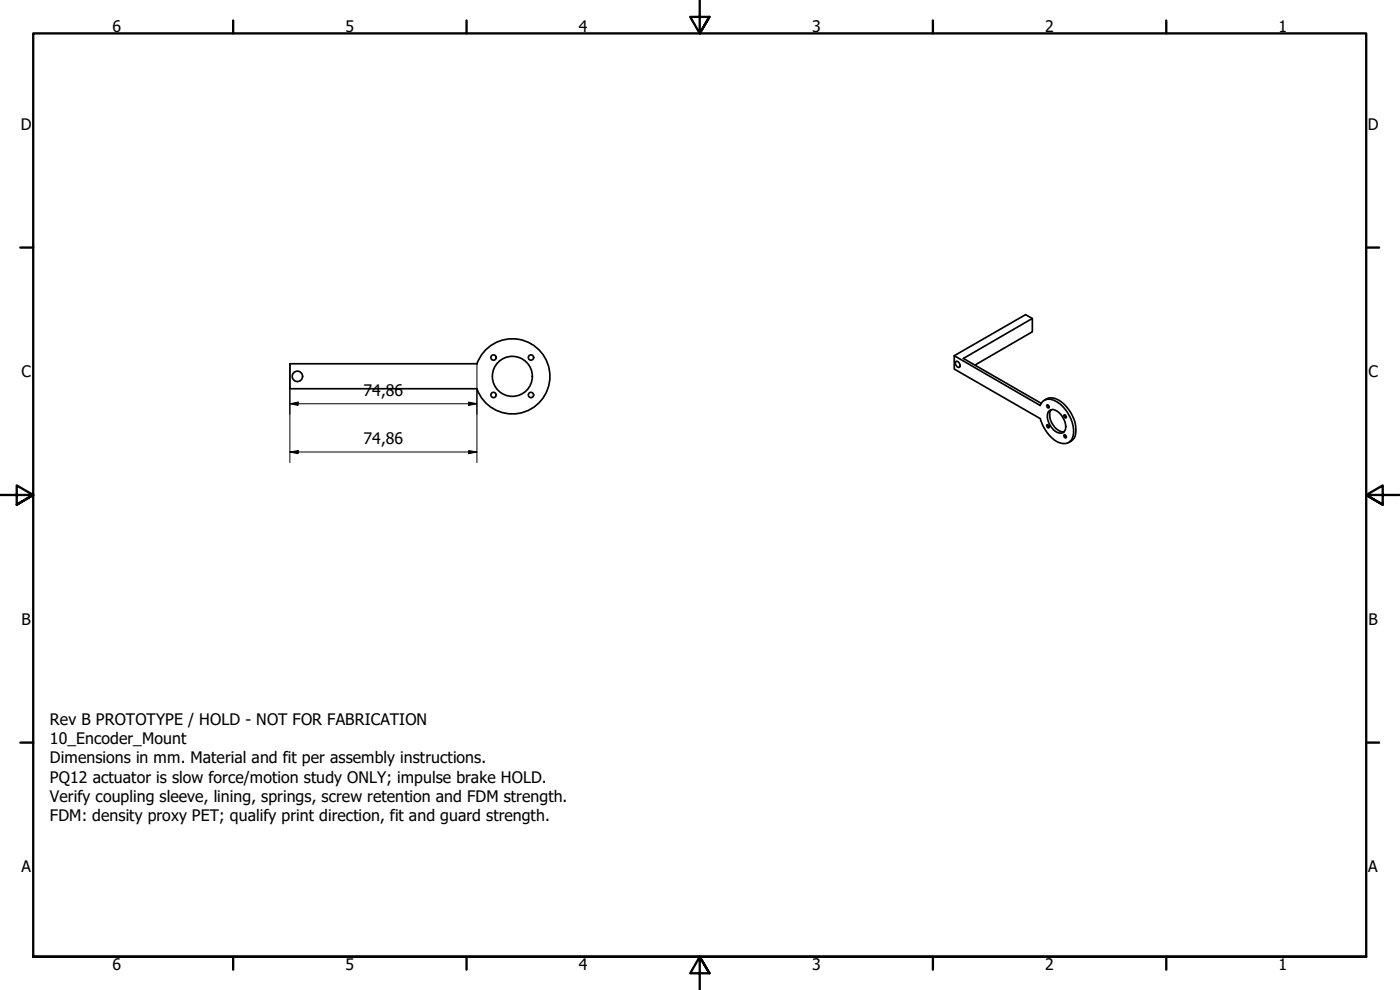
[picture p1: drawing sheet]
<svg xmlns="http://www.w3.org/2000/svg" width="420mm" height="297mm" viewBox="0 0 420 297" stroke-linecap="round" stroke-linejoin="round" font-family="sans-serif">
<!-- layer: Visible (ISO) -->
<g fill="none" stroke="#000" stroke-width=".51">
<path d="M309.8 95.6l-2-1.2-21.4 12.3M87 109.1l56.1 .1a11.3 11.3 0 0 1 17.4-5.3 11.3 11.3 0 0 1 0 18.1 11.3 11.3 0 0 1-17.4-5.4h-56.1zM286.4 106.7l25.8 15a3.1 3.1 0 0 1 5.1-1.1 11 11 0 0 1 4.8 10.1 2.96 2.96 0 0 1-4.8 1.9 12 12 0 0 1-5.1-7l-25.8-14.9zM286.8 108.5a1.1 1.1 0 0 1 1.1 .5 1.1 1.1 0 0 1 0 1.2 1.25 1.25 0 0 1-1.1-1.7zM292.6 109.5l17.2-9.9v-4l-20.7 12 23.4 13.4M313.4 120.1a3.8 3.8 0 0 1 5.2 .5 9.8 9.8 0 0 1 3.8 10.8l-1.7 1.4M314.3 121.5l.5 .4v.5l-.5-.2zM314.3 127.4l.5 .5v.4l-.5-.2zM314.7 123.4a2.01 2.01 0 0 1 3.1 .4 5.2 5.2 0 0 1 1.8 5.4 1.9 1.9 0 0 1-3 .1 5.3 5.3 0 0 1-1.9-5.9zM315.5 122.9a4.8 4.8 0 0 0 1.6 5.8 2.51 2.51 0 0 0 2.2 .8M319.4 124.4l.6 .5v.4l-.6-.2zM319.4 130.4l.6 .5-.2 .5-.5-.6z"/>
<circle cx="89.2" cy="112.9" r="1.56"/>
<circle cx="148.1" cy="107.3" r=".79"/>
<circle cx="148.1" cy="118.5" r=".79"/>
<circle cx="153.8" cy="112.9" r="6"/>
<circle cx="159.4" cy="107.3" r=".79"/>
<circle cx="159.4" cy="118.5" r=".79"/>
</g>
<!-- layer: Border (ISO) -->
<g fill="none" stroke="#000" stroke-width=".7">
<path d="M70 6.1v3.9M140 6.1v3.9M210 0v10l-2.9-4.9h5.8l-2.9 4.9 2.9-4.9M280 6.1v3.9M350 6.1v3.9M6.1 74.3h3.9M410 74.3h3.9M0 148.5h10l-5-2.8v5.7l5-2.9-5 2.9M420 148.5h-10l5-2.8v5.7l-5-2.9 5 2.9M6.1 222.8h3.9M410 222.8h3.9M10 287.1v-277.1h400v277.1h-400h400"/>
<path d="M70 287.1v3.8M140 287.1v3.8M212.9 292l-2.9-4.9 2.9 4.9h-5.8l2.9-4.9v9.9M280 287.1v3.8M350 287.1v3.8"/>
</g>
<!-- layer: Dimension (ISO) -->
<path d="M87 109.1v29.7M143.1 109.1v29.7M87 121.1l2.5-.5v1.1zM87 135.6l2.5-.4v.9zM87 121.1h56.1M87 135.6h56.1M140.7 120.6l2.4 .5-2.4 .6zM140.7 135.2l2.4 .4-2.4 .5z" fill="none" stroke="#000" stroke-width=".3"/>
<path d="M87 121.1l2.5-.5v1.1zM87 135.6l2.5-.4v.9zM140.7 120.6l2.4 .5-2.4 .6zM140.7 135.2l2.4 .4-2.4 .5z" fill="#000"/>
<g font-size="4.8">
<text x="33.7" y="9.6">6</text>
<text x="103.7" y="9.6">5</text>
<text x="173.7" y="9.6">4</text>
<text x="243.7" y="9.6">3</text>
<text x="313.7" y="9.6">2</text>
<text x="383.7" y="9.6">1</text>
<text x="6.2" y="38.9">D</text>
<text x="410.5" y="38.9">D</text>
<text x="6.4" y="113.1">C</text>
<text x="410.7" y="113.1">C</text>
<text x="109.1" y="118.7">74,86</text>
<text x="109.1" y="133.3">74,86</text>
<text x="6.4" y="187.4">B</text>
<text x="410.7" y="187.4">B</text>
<text x="15" y="217.5">Rev B PROTOTYPE / HOLD - NOT FOR FABRICATION</text>
<text x="15" y="223.3">10_Encoder_Mount</text>
<text x="15" y="229">Dimensions in mm. Material and fit per assembly instructions.</text>
<text x="15" y="234.8">PQ12 actuator is slow force/motion study ONLY; impulse brake HOLD.</text>
<text x="15" y="240.6">Verify coupling sleeve, lining, springs, screw retention and FDM strength.</text>
<text x="15" y="246.4">FDM: density proxy PET; qualify print direction, fit and guard strength.</text>
<text x="6.4" y="261.7">A</text>
<text x="410.7" y="261.7">A</text>
<text x="33.7" y="290.9">6</text>
<text x="103.7" y="290.9">5</text>
<text x="173.7" y="290.9">4</text>
<text x="243.7" y="290.9">3</text>
<text x="313.7" y="290.9">2</text>
<text x="383.7" y="290.9">1</text>
</g>
</svg>
